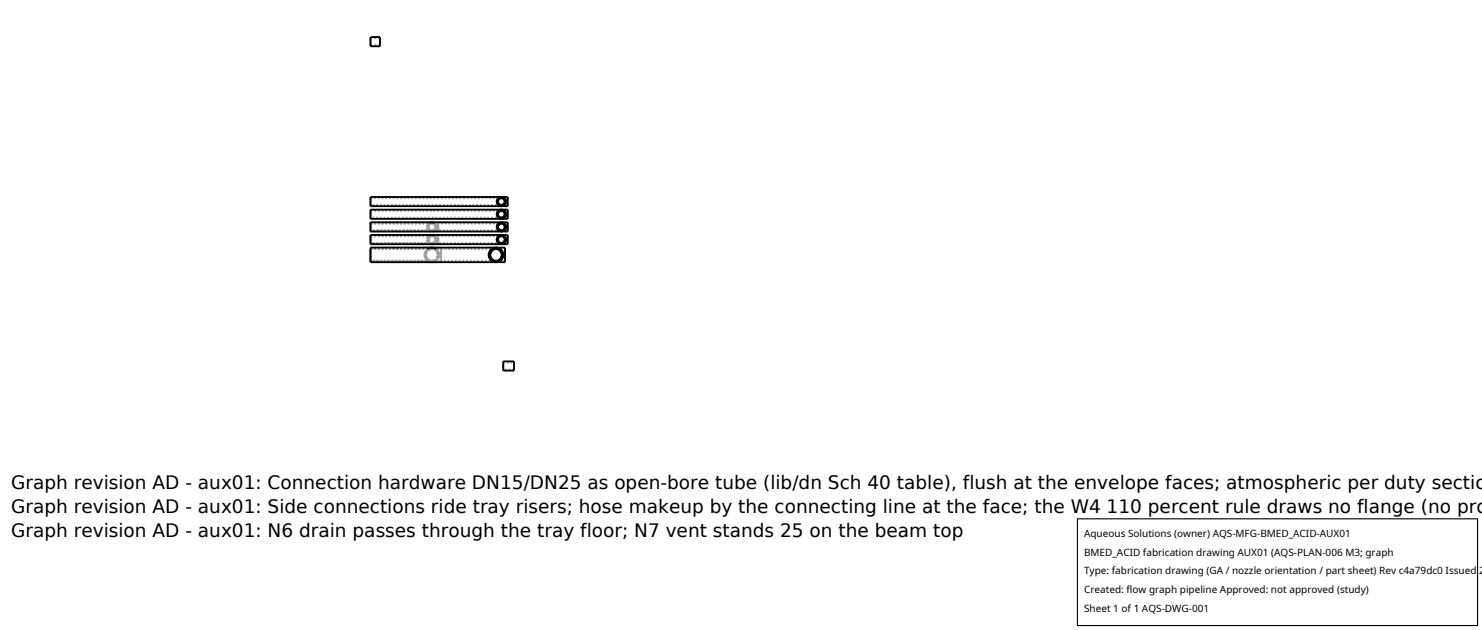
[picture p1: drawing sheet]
<svg xmlns="http://www.w3.org/2000/svg" width="212mm" height="90mm" viewBox="0 0 212 90" stroke-linecap="round" stroke-linejoin="round" font-family="sans-serif">
<g fill="none" stroke="#a0a0a0" stroke-width=".26" stroke-dasharray=".3 .3" stroke-linecap="butt">
<path d="M52.9 6.6v-1.3M52.9 5.5h1.4M52.9 5.5v.9M52.9 6.4v-.9M54.3 6.6v-1.3M54.3 5.5v.9M54.3 6.4v-.9M54.3 6.4h-1.4M52.9 35.4v2M52.9 37.4v-2M52.9 35.4h10.1M52.9 35.6v1.6"/>
<path d="M52.9 37.2v-1.6M52.9 35.6h10.1M52.9 34.9v-1.3M52.9 33.7v1M52.9 34.7v-1M52.9 33.7h19.6M52.9 33.1v-1.4M52.9 31.9v1M52.9 32.9v-1M52.9 31.9h19.6M52.9 35.6h19.2M52.9 31.2v-1.3"/>
<path d="M52.9 30.1v1M52.9 31.1v-1M52.9 30.1h19.6M52.9 29.4v-1.3M52.9 28.3v1M52.9 29.3v-1M52.9 28.3h19.6M52.9 31.7v1.4M52.9 31.7h9.7M52.9 31.9h9.7M52.9 33.6v1.3M52.9 33.6h9.7"/>
<path d="M52.9 33.7h9.7M60.6 36.4l.1 .4 .3 .3M60.7 36.8l-.1-.4 .1-.4M60.9 36.4l.1 .4M61 35.7l-.3 .3-.1 .4M61 35.7l.1-.1M61 36.8h-.3M61 36l-.1 .4M61 36h-.3M61 36.8l-.1-.4 .1-.4M61 32.4l.1 .3 .2 .3M61 34.2l.1 .3 .2 .3"/>
<path d="M61.1 32.7l-.1-.3 .1-.3M61.1 34.6l-.1-.4 .1-.3M61.2 32.4l.1 .3M61.2 34.2l.1 .4M61.3 37.1h-.3M61.3 37.1l-.3-.3-.1-.4 .1-.4 .3-.3M61.3 35.7h-.3M61.3 35.7l.4-.1M61.3 31.8l-.2 .3-.1 .3M61.3 32.7h-.2M61.3 32.1l-.1 .3M61.3 32.1h-.2"/>
<path d="M61.3 32.7l-.1-.3 .1-.3M61.3 33.7l-.2 .2-.1 .3M61.3 34.6h-.2M61.3 33.9l-.1 .3M61.3 33.9h-.2M61.3 34.6l-.1-.4 .1-.3M61.7 35.6l.4 .1M61.7 35.6l.6 .2 .2 .6-.2 .6-.7 .2-.5-.2-.2-.6 .2-.6 .6-.2M61.7 35.4h.4l.3 .3 .2 .3 .1 .4-.1 .4-.2 .3-.3 .3h-.4h-.4l-.4-.3-.2-.3-.1-.4 .1-.4 .3-.3 .3-.3h.4M61.7 31.7l.4 .2 .2 .5-.1 .5-.5 .2-.5-.2-.2-.5 .2-.5 .5-.2M61.7 31.9l.4 .2 .1 .3-.2 .4-.3 .1-.4-.2-.1-.3 .1-.4 .4-.1M61.7 31.9l.3 .2 .2 .3-.2 .3-.3 .2-.4-.2-.1-.3 .2-.4 .3-.1"/>
<path d="M61.7 33.6l.5 .1 .1 .5-.1 .5-.5 .2-.5-.2-.2-.5 .2-.5 .5-.1M61.7 33.7l.3 .1 .2 .4-.1 .3-.4 .2-.3-.1-.2-.4 .1-.3 .4-.2M61.7 33.7l.3 .1 .2 .4-.2 .3-.3 .2-.3-.1-.2-.4 .1-.3 .4-.2M62 33h-.7M62 31.8l.2 .2a.66 .66 0 0 1-.2 1M62 31.8h-.7M62 33l-.3 .1-.4-.1M62 32.1l.2 .3-.2 .3M62 34.8h-.7M62 33.7l.2 .2a.66 .66 0 0 1-.2 .9M62 33.7h-.7M62 34.8l-.3 .1-.4-.1"/>
<path d="M62 33.9l.2 .3-.2 .4M62.1 35.7l.3 .3 .1 .4-.1 .4-.3 .3M62.1 37.1l-.4 .1-.4-.1M62.2 32.7l.1-.3-.1-.3M62.2 32.1h-.2M62.2 32.7h-.2M62.2 32.1l.1 .3-.1 .3M62.2 34.6l.1-.4-.1-.3M62.2 33.9h-.2M62.2 34.6h-.2M62.2 33.9l.1 .3-.1 .4M62.3 35.6l.1 .1"/>
<path d="M62.4 35.7h-.3M62.4 37.1h-.3M62.4 35.7l.3 .4v.3v.3l-.3 .4M62.4 37.1l-.3 .3h-.4h-.4l-.3-.3M62.4 36l.1 .4-.1 .4M62.6 31.7v1.4M62.6 33.1v-1.4M62.6 31.9v1M62.6 32.9v-1M62.6 33.6v1.3M62.6 34.9v-1.3M62.6 33.7v1"/>
<path d="M62.6 34.7v-1M62.6 33.1h-9.7M62.6 32.9h-9.7M62.6 34.9h-9.7M62.6 34.7h-9.7M62.6 36.8l.1-.4-.1-.4M62.6 36h-.2M62.6 36.8h-.2M62.6 36l.1 .4-.1 .4M63 35.4v2M63 37.4v-2M63 35.6v1.6"/>
<path d="M63 37.2v-1.6M63 37.4h-10.1M63 37.2h-10.1M69.8 36.4l.1-.4 .2-.3M69.8 36.5v.2M69.8 36.7l.1 .1M69.9 36.1l-.1 .4M69.9 36l-.1 .4 .1 .4M70 36.4l.1-.4M70.1 37.1l-.2-.3-.1-.4M70.1 37.1l.3 .3h.4h.5l.3-.3M70.1 36h-.2"/>
<path d="M70.1 36.8l-.1-.4M70.1 36.8h-.2M70.1 36l-.1 .4 .1 .4M70.5 35.7h-.4M70.5 37.1h-.4M70.5 37.1l.3 .1 .4-.1M70.8 35.6l-.3 .1M70.8 35.4h-.4l-.3 .3M70.9 34.2l.1-.3 .3-.2M70.9 32.4l.1-.3 .3-.3M70.9 30.6l.1-.3 .3-.3M70.9 28.8l.1-.3 .3-.3"/>
<path d="M71 34.1v.2M71 32.3v.2M71 30.5v.1M71 28.7v.1M71 34.5v.1M71 33.9v.1M71 33.9l-.1 .3 .1 .4M71 32.1v.1M71 32.1l-.1 .3 .1 .3M71 30.3v.1M71 30.3l-.1 .3 .1 .3M71 28.4v.2"/>
<path d="M71 28.4l-.1 .4 .1 .3M71.1 34.2l.2-.3M71.1 32.4l.2-.3M71.1 30.6l.2-.3M71.1 28.8l.2-.4M71.2 35.7l-.4-.1M71.3 34.8l-.3-.3-.1-.3M71.3 34.8l.3 .1 .4-.1M71.3 33.9h-.3M71.3 34.6l-.2-.4M71.3 34.6h-.3M71.3 33.9l-.2 .3 .2 .4"/>
<path d="M71.3 33l-.3-.3-.1-.3M71.3 33l.3 .1 .4-.1M71.3 32.1h-.3M71.3 32.7l-.2-.3M71.3 32.7h-.3M71.3 32.1l-.2 .3 .2 .3M71.3 31.1l-.3-.2-.1-.3M71.3 31.1l.3 .1 .4-.1M71.3 30.3h-.3M71.3 30.9l-.2-.3M71.3 30.9h-.3M71.3 30.3l-.2 .3 .2 .3"/>
<path d="M71.3 29.3l-.3-.2-.1-.3M71.3 29.3l.3 .1 .4-.1M71.3 28.4h-.3M71.3 29.1l-.2-.3M71.3 29.1h-.3M71.3 28.4l-.2 .4 .2 .3M71.6 37.1h-.4M71.6 35.7h-.4M71.6 37.1l.2-.4 .1-.3-.1-.3-.2-.4M71.6 35.7l-.4-.3h-.4M71.6 36.8l.1-.4-.1-.4M71.6 33.6l-.3 .1"/>
<path d="M71.6 31.7l-.3 .1M71.6 29.9l-.3 .1M71.6 28.1l-.3 .1M71.8 36.8h-.2M71.8 36h-.2M71.8 36.8l.1-.4-.1-.4M71.8 36.7v.1M71.9 36.3v.1M71.9 36.4v.2M72 33.7h-.7M72 34.8v-.1a.66 .66 0 0 0 0-1M72 34.8h-.7"/>
<path d="M72 33.7l-.4-.1M72 34.6l.1-.4-.1-.3M72 31.8h-.7M72 33l.2-.2 .1-.4-.1-.4-.2-.2M72 33h-.7M72 31.8l-.4-.1M72 32.7l.1-.3-.1-.3M72 30h-.7M72 31.1l.3-.4a.66 .66 0 0 0-.3-.7M72 31.1h-.7M72 30l-.4-.1M72 30.9l.1-.3-.1-.3"/>
<path d="M72 28.2h-.7M72 29.3l.2-.2 .1-.3-.1-.4-.2-.2M72 29.3h-.7M72 28.2l-.4-.1M72 29.1l.1-.3-.1-.4M72.1 37.4v-2M72.1 35.6v1.6M72.1 37.2v-1.6M72.1 37.2h-19.2M72.2 34.6h-.2M72.2 33.9h-.2M72.2 34.6l.1-.4-.1-.3"/>
<path d="M72.2 32.7h-.2M72.2 32.1h-.2M72.2 32.7l.1-.3-.1-.3M72.2 30.9h-.2M72.2 30.3h-.2M72.2 30.9l.1-.3-.1-.3M72.2 29.1h-.2M72.2 28.4h-.2M72.2 29.1l.1-.3-.1-.4M72.2 34.5v.1M72.2 32.5v.1M72.2 30.7v.1"/>
<path d="M72.2 28.9v.1M72.5 34.9v-1.3M72.5 33.7v1M72.5 34.7v-1M72.5 33.1v-1.4M72.5 31.9v1M72.5 32.9v-1M72.5 31.2v-1.3M72.5 30.1v1M72.5 31.1v-1M72.5 29.4v-1.3M72.5 28.3v1"/>
<path d="M72.5 29.3v-1M72.5 34.7h-19.6M72.5 32.9h-19.6M72.5 31.1h-19.6M72.5 29.3h-19.6M71.9 52.9v-1.3M71.9 51.8h1.5M71.9 51.8v.9M71.9 52.7v-.9M73.4 52.9v-1.3M73.4 51.8v.9M73.4 52.7v-.9"/>
<path d="M73.4 52.7h-1.5"/>
</g>
<g fill="none" stroke="#000" stroke-width=".26">
<path d="M52.9 5.3h1.4v1.3h-1.4zM52.9 28.1h19.6v1.3h-19.6zM52.9 29.9h19.6v1.3h-19.6zM52.9 31.7h19.6v1.4h-19.6zM52.9 33.6h19.6v1.3h-19.6zM52.9 35.4h19.2v2h-19.2zM61.1 35.6l.5-.2 .7 .2M61.3 31.8l.3-.1 .4 .1M61.3 33.7l.4-.1 .3 .1M69.8 36.5h.1M69.8 36.7h.1M69.9 36v.1"/>
<path d="M69.9 36.8h.1M70.5 35.7l-.4 .3-.1 .4 .1 .4 .4 .3M71 34.3h.1M71 32.5h.1M71 30.6v.1M71 28.8v.1M71 34.3v.2M71 30.7v.1M71 28.9v.2M71 30.7h.1M71 28.9h.1M71 32.5v.1"/>
<path d="M71 34v.1M71 32.2v.1M71 30.4v.1M71 28.6v.1M71 32.6v.1M71 30.8v.1M71 34.5h.1M71 32.7h.1M71 30.9h.1M71 29.1h.1M71.2 35.7l.3 .2 .2 .5-.1 .4-.4 .3M71.6 33.7l.3 .1 .2 .4-.1 .3-.4 .2-.3-.1-.2-.4 .2-.3 .3-.2"/>
<path d="M71.8 36v.1M71.8 36.8h.1M71.8 36.1l.1 .1M71.9 36.6l-.1 .1M71.9 36.2v.1M71.9 36.6h.1M71.9 36.3h.1M71.9 36.4h.1M72.2 33.9v.5M72.2 32.1l.1 .3M72.2 30.3l.1 .3M72.2 28.4v.5"/>
<path d="M72.2 32.7h.1M72.2 30.8v.1M72.2 34.4v.1M72.2 32.6v.1M72.2 30.8h.1M72.2 29v.1M72.3 32.4l-.1 .1M72.3 30.6l-.1 .1M72.3 30.6h.1M72.3 32.4h.1M71.9 51.6h1.5v1.3h-1.5z"/>
<circle cx="70.8" cy="36.4" r=".83"/>
<circle cx="70.8" cy="36.4" r="1.04"/>
<circle cx="71.6" cy="30.6" r=".49"/>
<circle cx="71.6" cy="32.4" r=".49"/>
<circle cx="71.6" cy="28.8" r=".49"/>
<circle cx="71.6" cy="34.2" r=".49"/>
<circle cx="71.6" cy="34.2" r=".66"/>
<circle cx="71.6" cy="28.8" r=".66"/>
<circle cx="71.6" cy="30.6" r=".66"/>
<circle cx="71.6" cy="32.4" r=".66"/>
</g>
<path d="M153.9 74.1h57.1v15.2h-57.1z" fill="#fff" stroke="#000" stroke-width=".16"/>
<g font-size="2.6">
<text x="1.6" y="69.8">Graph revision AD - aux01: Connection hardware DN15/DN25 as open-bore tube (lib/dn Sch 40 table), flush at the envelope faces; atmospheric per duty sectio</text>
<text x="1.6" y="73.3">Graph revision AD - aux01: Side connections ride tray risers; hose makeup by the connecting line at the face; the W4 110 percent rule draws no flange (no pro</text>
<text x="1.6" y="76.7">Graph revision AD - aux01: N6 drain passes through the tray floor; N7 vent stands 25 on the beam top</text>
</g>
<g font-size="1.4">
<text x="154.8" y="76.6">Aqueous Solutions (owner) AQS-MFG-BMED_ACID-AUX01</text>
<text x="154.8" y="79.3">BMED_ACID fabrication drawing AUX01 (AQS-PLAN-006 M3; graph</text>
<text x="154.8" y="82">Type: fabrication drawing (GA / nozzle orientation / part sheet) Rev c4a79dc0 Issued 2</text>
<text x="154.8" y="84.7">Created: flow graph pipeline Approved: not approved (study)</text>
<text x="154.8" y="87.4">Sheet 1 of 1 AQS-DWG-001</text>
</g>
</svg>
